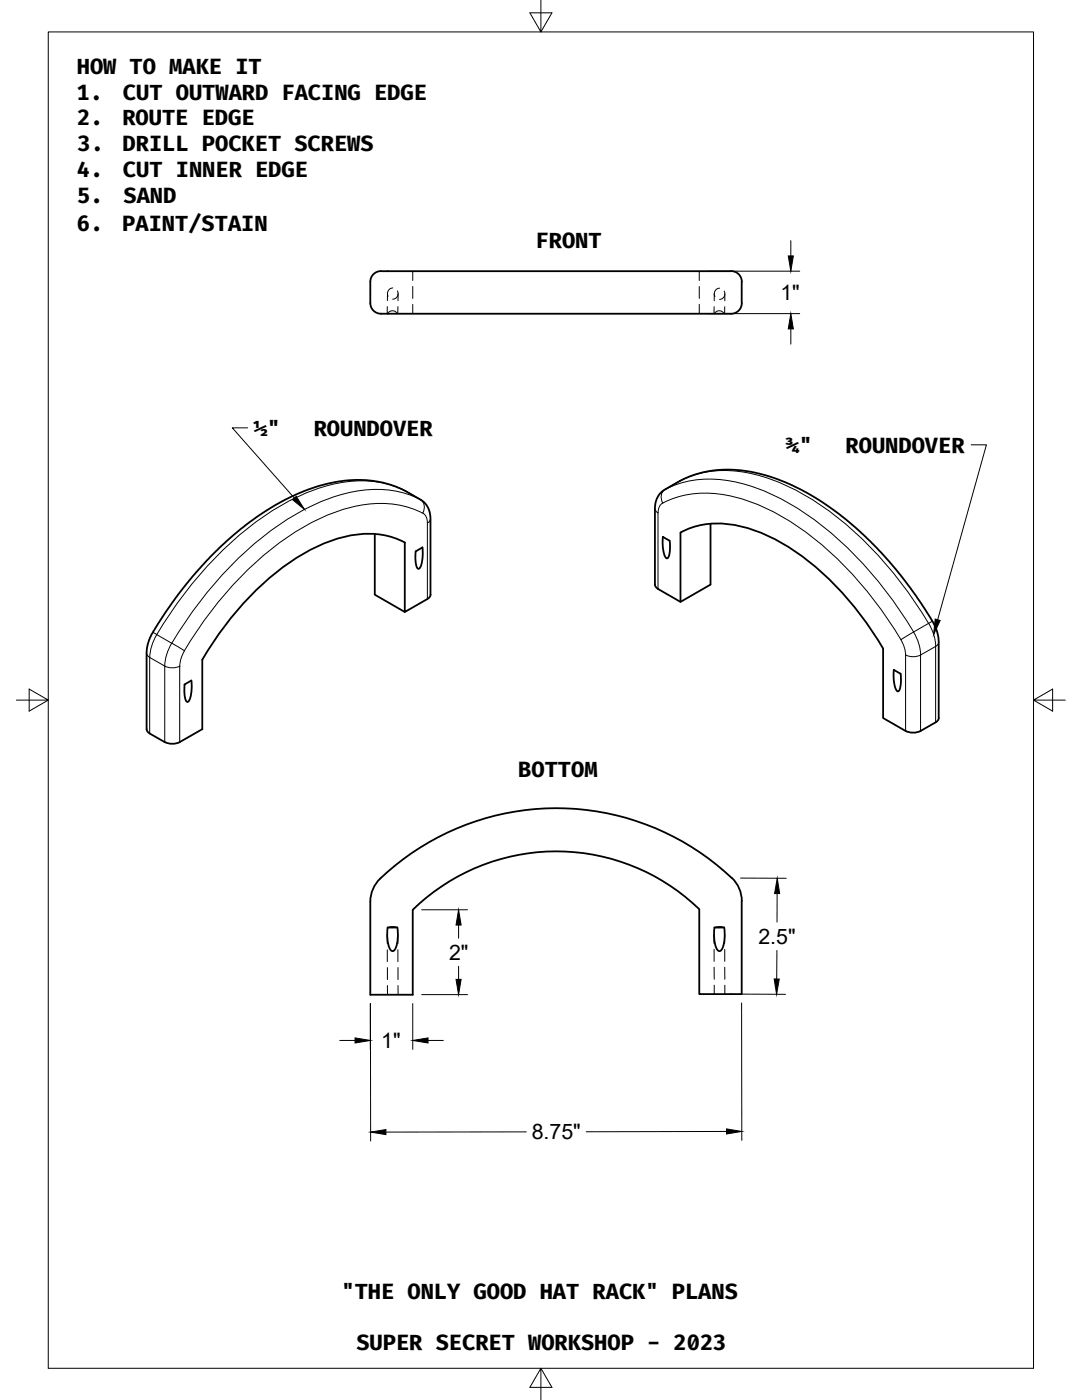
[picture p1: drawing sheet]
<svg xmlns="http://www.w3.org/2000/svg" width="216mm" height="279mm" viewBox="0 0 216 279" stroke-linecap="round" stroke-linejoin="round" font-family="sans-serif">
<!-- layer: Visible -->
<g fill="none" stroke="#000" stroke-width=".36">
<path d="M145.9 54.1h-69a3.4 3.4 0 0 0-2.4 .6l-.5 1-.1 .5v4.3M145.9 54.1a2.13 2.13 0 0 1 2.1 2.1v4.3M73.9 60.5a2.43 2.43 0 0 0 3 2.1h69M148 60.5a2.13 2.13 0 0 1-2.1 2.1M74.8 106.6v12.1l6 3.4M80.8 108.3v13.8l4.5-2.6M80.8 108.3a17.4 17.4 0 0 0-13.6-.8 43.9 43.9 0 0 0-18.7 13 67.7 67.7 0 0 0-8.1 11.2M82.9 110l.1 2.4a1.23 1.23 0 0 0 .5 1.1 3.9 3.9 0 0 0 .9-3.1l-.1-1.2-1.4 .8M85.3 119.5a.98 .98 0 0 0 .6-.8v-15.7l-.2-.8-.5-1.2-.6-.8-.7-.5-3.8-2.1-2.3-.9-3.2-.7-2.5-.2-3.7 .2-3.8 .7-3.8 1.3-3.9 1.7-3.6 2.1-4.3 3-3.7 3.1-3.4 3.3-3.4 3.8-2.7 3.4-2.6 3.6-2.9 4.6-.8 1.9-.2 1.6v15.4l.1 .5 .5 .4M132.2 107.1l1.4 .8M132.3 107.1a7.3 7.3 0 0 0 .6 4.2l.2 .1a2.56 2.56 0 0 0 .6-2.3l-.1-1.2M141.8 104.5v12.2l-6 3.4-4.8-2.8-.3-.6v-15.5l.3-1.6 .6-1 1-.9 3.1-1.7 3-1.3 3.6-.8 3.6-.2 3.9 .4 4 1.1 3.6 1.4 4.1 2 4.9 3.2 3.1 2.5 4.7 4.3 4.6 5.1 4.1 5.3 3.7 6 .5 1.5 .2 1.4v15.4"/>
<path d="M38.2 135.8l-1.4 .8M38.2 135.8a7.2 7.2 0 0 1-.6 4.2l-.2 .1a2.52 2.52 0 0 1-.6-2.3v-1.2M40.4 131.7v13.8l-4.5 2.6a3.4 3.4 0 0 1-3 0l-3-1.7M135.8 120.1v-13.8a17.3 17.3 0 0 1 13.6-.8 43.7 43.7 0 0 1 18.7 12.8 67.6 67.6 0 0 1 8.1 11.1M176.2 129.5v13.8l4.5 2.6M179.7 134.4v2.4a1.25 1.25 0 0 1-.6 1.2 3.9 3.9 0 0 1-.8-3.2l.1-1.1 1.3 .8M180.7 145.9a3.4 3.4 0 0 0 3 0M186.7 144.2l-3 1.7M187.3 143.3l-.1 .5-.5 .3M73.9 179.9a6.4 6.4 0 0 1 2-4.6 50.9 50.9 0 0 1 70.6 .4 6.4 6.4 0 0 1 1.5 4.1v18.6h-8.5v-17a41 41 0 0 0-57.1 .2v16.9h-8.5v-18.5M79.3 185.1a7.4 7.4 0 0 1-.5 4.5l-.3 .2a1.07 1.07 0 0 1-1-1.1l-.2-1.7v-1.9h2M144.5 185.1a7.4 7.4 0 0 1-.5 4.5l-.3 .2a1.07 1.07 0 0 1-1-1.1l-.2-1.7 .1-1.9h1.9"/>
</g>
<!-- layer: Hidden -->
<g fill="none" stroke="#000" stroke-width=".2">
<path d="M77.3 58.6v1.4M78.4 57.5a1.11 1.11 0 0 0-1 1.6M79.3 58.1a1.1 1.1 0 0 1-.9 1.6M79.4 58.6v1.4M82.4 54.1v1.9M82.4 57.2v2.4M139.5 54.1v1.9M139.5 57.2v2.4M142.5 58.6v1.4M143.6 57.5a1.1 1.1 0 0 0-.9 1.7M144.5 58.1a1.12 1.12 0 0 1-.9 1.7M144.6 58.7v1.3"/>
<path d="M77.3 61.2v1.4M77.4 62.6a1.06 1.06 0 0 1 .9-.6 1.06 1.06 0 0 1 1 .6M79.4 61.2v1.4M82.4 60.7v1.9M139.5 60.7v1.9M142.5 61.2v1.4M142.6 62.6a1.08 1.08 0 0 1 .9-.6 1.08 1.08 0 0 1 1 .6M144.6 61.2v1.4M77.3 186.5v1.8M77.3 189.5v2.4M77.3 196.7v1.8M77.3 193.1v2.4"/>
<path d="M79.3 185.1l-1-.2-.9 .2M79.4 186.5v1.8M79.4 189.5v2.4M79.4 196.7v1.8M79.4 193.1v2.4M142.5 186.5v1.8M142.5 193v2.4M142.5 189.5v2.4M142.5 196.6v1.8M144.5 185.1l-1-.2-.9 .2M144.6 186.5v1.8M144.6 189.5v2.4"/>
<path d="M144.6 193v2.4M144.6 196.6v1.8"/>
</g>
<!-- layer: Visible Narrow -->
<g fill="none" stroke="#000" stroke-width=".2">
<path d="M80.8 97.9l.1 .1M80.9 98a21.4 21.4 0 0 0-16-1 52 52 0 0 0-22 14.3 83.3 83.3 0 0 0-11.6 15.3M80.9 98l3 1.7M80.9 98h.1M83.9 99.7h.1M132.7 97.7h-.1M132.7 97.7a1.99 1.99 0 0 0-.5 2.7 20.4 20.4 0 0 1 15.3-1 49.6 49.6 0 0 1 21.1 13.6 79.6 79.6 0 0 1 11.2 14.7M132.7 97.7a21.3 21.3 0 0 1 15.9-1 51.8 51.8 0 0 1 22 14.2 83.1 83.1 0 0 1 11.7 15.2M135.7 96h-.1M135.7 96a21.3 21.3 0 0 1 15.9-1.1 51.8 51.8 0 0 1 22 14.2 83.1 83.1 0 0 1 11.7 15.3l-3 1.7M135.7 96l-3 1.7M135.7 95.9h.1"/>
<path d="M84.3 102.4a20.5 20.5 0 0 0-15.3-.9 49.9 49.9 0 0 0-21.1 13.7 79.8 79.8 0 0 0-11.1 14.7M84.3 102.4a2.04 2.04 0 0 1 1 2l.5-.4 .1-.5M84.4 102.4a1.98 1.98 0 0 0-.5-2.7 21.4 21.4 0 0 0-16-.9 52 52 0 0 0-22 14.2 83.3 83.3 0 0 0-11.6 15.4M85.3 104.4v15.1M130.7 101.5l.1 .5 .5 .4M131.3 102.4v15.1M132.2 100.4a2.02 2.02 0 0 0-.9 2M29.3 130.3l.1 .5 .5 .4M29.9 131.2v15.2M29.9 131.2l3 1.7M30.5 126.2l.8 .4M31.3 126.6l3 1.8"/>
<path d="M31.3 126.6l-1.1 2.7-.3 1.9M32.9 132.9v15.2M32.9 132.9a3.4 3.4 0 0 0 3 0M34.3 128.4l-1.2 2.6-.2 1.9M34.3 128.4l2.5 1.5-.7 1.5-.2 1.5M35.9 132.9v15.2M180.7 130.7a3.4 3.4 0 0 0 3 0M182.3 126.1l.7 1.3 .4 1.4 .3 1.9M182.3 126.1l-2.5 1.6 .7 1.5 .2 1.5v15.2M186.1 124l-.8 .4 .7 1.3 .4 1.4 .3 1.9 .5-.4 .1-.5M186.7 144.2v-15.2l-3 1.7v15.2"/>
</g>
<!-- layer: Border -->
<path d="M9.6 6.4h196.6v266.7h-196.6zM107.9 0v6.4l-2.2-3.8h4.4l-2.2 3.8M3.3 139.7h6.3l-3.8-2.2v4.4l3.8-2.2M206.2 139.7l3.8 2.2v-4.4l-3.8 2.2h6.4M107.9 273.1l2.2 3.8h-4.4l2.2-3.8v6.3" fill="none" stroke="#000" stroke-width=".2"/>
<!-- layer: FD_Dimensions -->
<g fill="none" stroke="#000" stroke-width=".2">
<path d="M141.3 54.1h18.3M157.8 48v3.1M141.3 62.6h18.3M157.8 65.6v3.1M147.8 175.2l9.1 .1M155.1 178.3l-.1 5.7M84.1 198.5h9.2M84.1 181.6h9.2M91.5 184.6v2.6M91.5 192.8v2.7M147.6 198.4h9.1M155 189.7v5.7"/>
<path d="M67.8 207.6h3M73.9 200.3v9.1M73.9 200.3l.1 27.4M82.4 200.3v9.1M85.4 207.6h3.1M148 200.2v27.4M105 225.9h-28M145 225.8l-28 .1"/>
</g>
<path d="M157.3 51.1h1l-.5 3zM157.8 62.6l.5 3h-1zM155.1 175.3l.5 3h-1zM91 195.5h1l-.5 3zM91.5 181.6l.5 3h-1zM154.5 195.4h1l-.5 3zM70.8 207.1l3.1 .5-3.1 .6zM82.4 207.6l3-.5v1.1zM74 225.9l3-.5v1zM145 225.3l3 .5-3 .5z" fill="#000" stroke="#000" stroke-width=".2"/>
<!-- layer: Leaders -->
<path d="M58.4 99.7l.7-.6 1.6 2.6zM186.6 123.5l1 .3-1.3 2.8z" fill="#000" stroke="#000" stroke-width=".2"/>
<path d="M49.4 85.4h-3l12.3 14M193.8 88.8h3l-9.7 34.9" fill="none" stroke="#000" stroke-width=".2"/>
<g font-size="4.3">
<text x="15.3" y="14.7">HOW TO MAKE IT</text>
<text x="15.3" y="19.9">1.</text>
<text x="24.5" y="19.9">CUT OUTWARD FACING EDGE</text>
<text x="15.4" y="25">2.</text>
<text x="24.4" y="25">ROUTE EDGE</text>
<text x="15.3" y="35.3">4.</text>
<text x="15.5" y="30.2">3.</text>
<text x="24.5" y="30.2">DRILL POCKET SCREWS</text>
<text x="24.5" y="35.3">CUT INNER EDGE</text>
<text x="15.4" y="40.5">5.</text>
<text x="24.6" y="40.5">SAND</text>
<text x="15.3" y="46.1">6.</text>
<text x="24.4" y="46.1">PAINT/STAIN</text>
<text x="106.9" y="49.6">FRONT</text>
<text x="155.7" y="59.9">1&quot;</text>
<text x="50.7" y="87">½&quot;</text>
<text x="62.6" y="87">ROUNDOVER</text>
<text x="156.8" y="90.3">¾&quot;</text>
<text x="168.7" y="90.3">ROUNDOVER</text>
<text x="103.4" y="155.1">BOTTOM</text>
<text x="89.6" y="191.6">2&quot;</text>
<text x="151.3" y="188.3">2.5&quot;</text>
<text x="76.1" y="209.2">1&quot;</text>
<text x="106.1" y="227.4">8.75&quot;</text>
<text x="68.1" y="259.2">&quot;THE ONLY GOOD HAT RACK&quot; PLANS</text>
<text x="71.1" y="269.4">SUPER SECRET WORKSHOP - 2023</text>
</g>
</svg>
